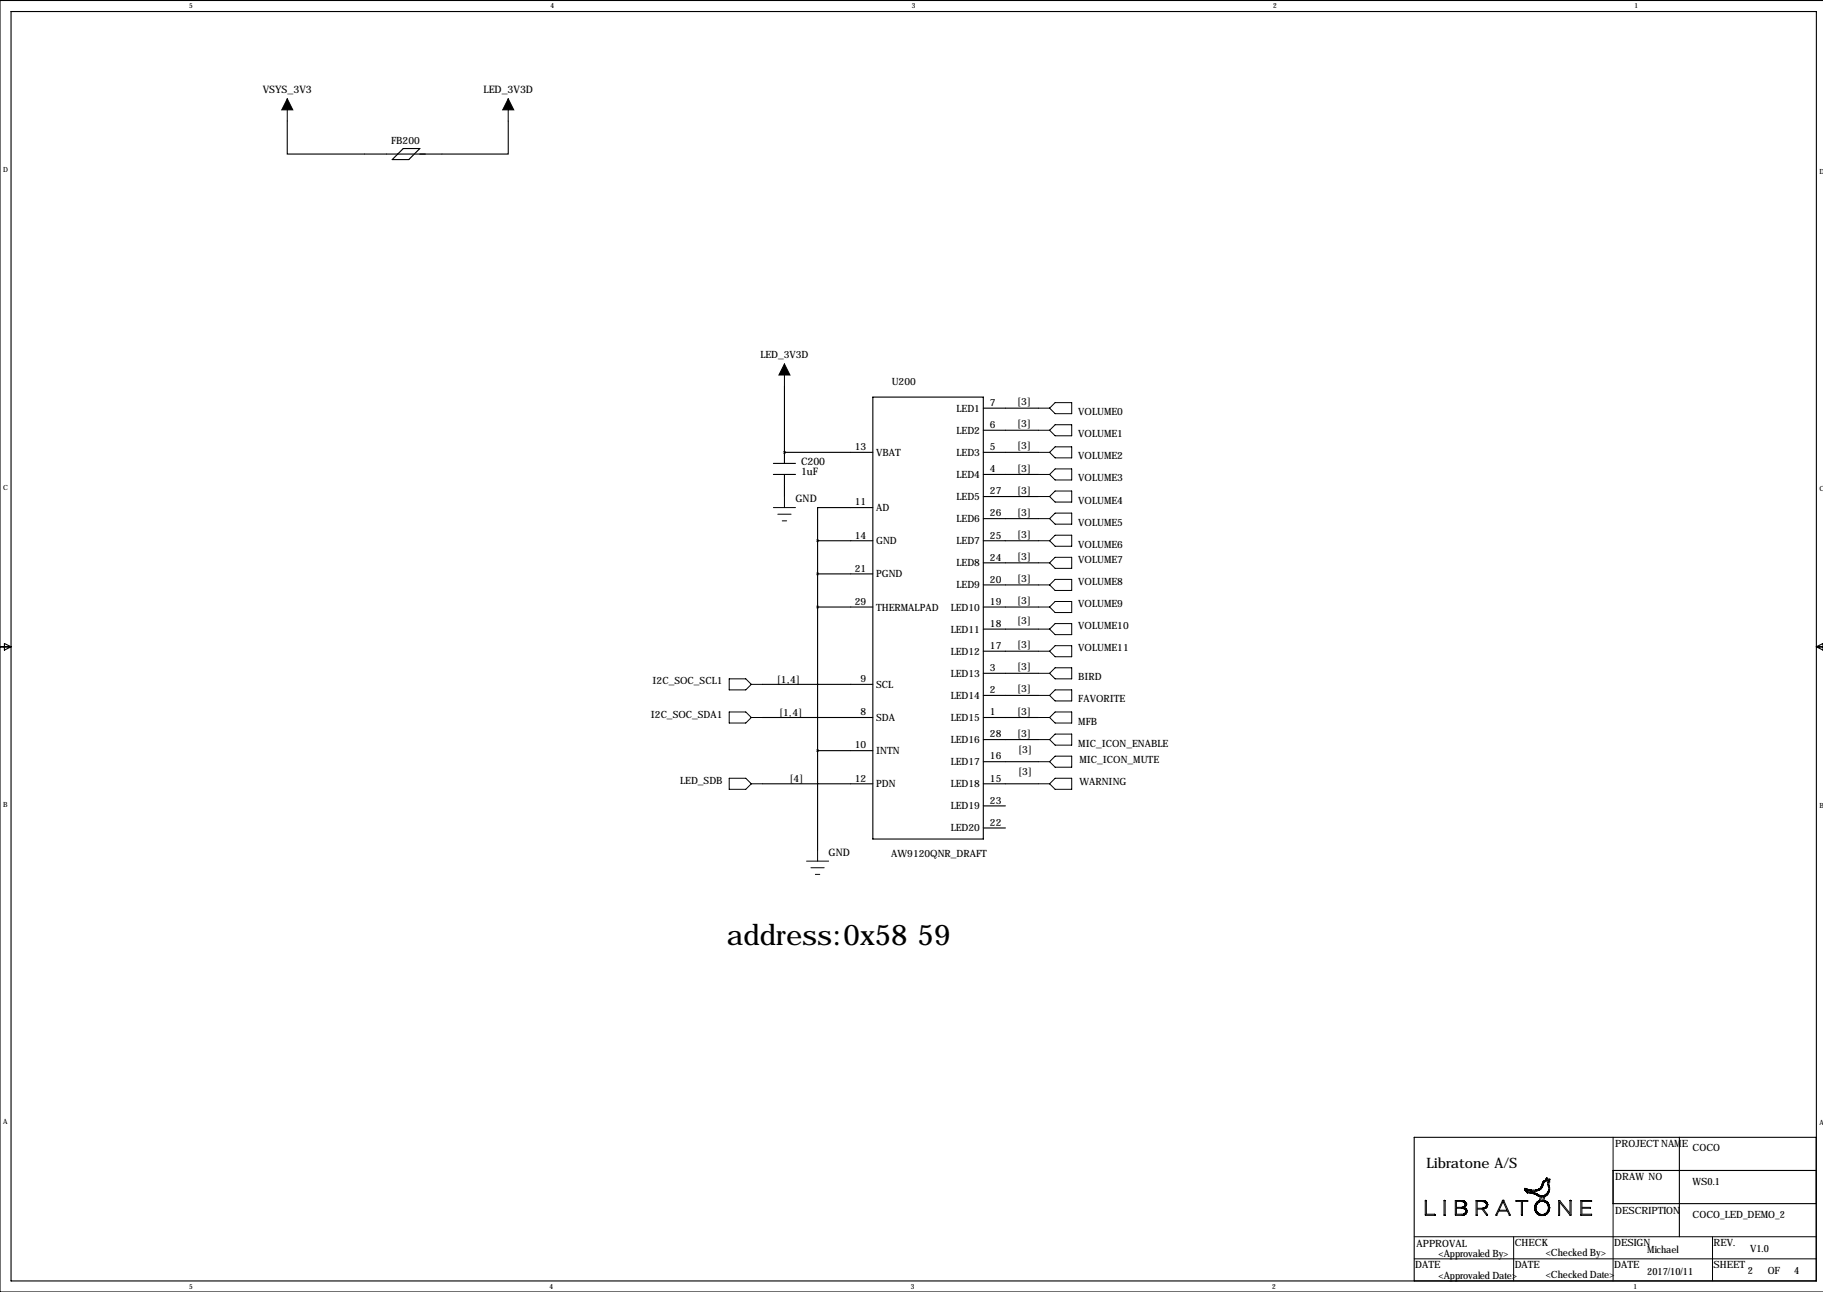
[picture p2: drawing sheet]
<svg xmlns="http://www.w3.org/2000/svg" width="419mm" height="297mm" viewBox="0 0 419 297" stroke-linecap="round" stroke-linejoin="round" font-family="sans-serif">
<g fill="none" stroke="#000" stroke-width=".23">
<path d="M66 22.7v5.1M116.8 22.7v5.1M180.3 83.7v5.1M238.8 98.9h2.5M238.8 93.8h2.5M241.3 93.8l1.3-1.2h3.8v2.5h-3.8zM242.6 97.6h3.8v2.6h-3.8l-1.3-1.3zM177.8 116.7h5.1M178.8 118.2h3.1M179.8 119.7h1M180.3 114.2v2.5M238.8 119.2h2.5"/>
<path d="M238.8 114.2h2.5M238.8 109.1h2.5M238.8 104h2.5M241.3 104l1.3-1.3h3.8v2.6h-3.8zM241.3 114.2l1.3-1.3h3.8v2.5h-3.8zM242.6 107.8h3.8v2.5h-3.8l-1.3-1.2zM242.6 118h3.8v2.5h-3.8l-1.3-1.3zM238.8 139.6h2.5M238.8 134.5h2.5M238.8 129.4h2.5M238.8 124.3h2.5M241.3 129.4l1.3-1.3h3.8v2.6h-3.8z"/>
<path d="M242.6 123h3.8v2.6h-3.8l-1.3-1.3zM242.6 133.2h3.8v2.5h-3.8l-1.3-1.2zM242.6 138.3h3.8v2.5h-3.8l-1.3-1.2zM167.6 156.1h3.8l1.3 1.2-1.3 1.3h-3.8zM172.7 157.3h2.6M238.8 149.7h2.5M238.8 144.6h2.5M238.8 154.8h2.5M238.8 159.9h2.5M242.6 158.6h3.8v2.5h-3.8l-1.3-1.2zM242.6 153.5h3.8v2.6h-3.8l-1.3-1.3zM242.6 148.4h3.8v2.6h-3.8l-1.3-1.3z"/>
<path d="M242.6 143.4h3.8v2.5h-3.8l-1.3-1.3zM167.6 163.7h3.8l1.3 1.3-1.3 1.2h-3.8zM167.6 178.9h3.8l1.3 1.3-1.3 1.3h-3.8zM172.7 165h2.6M238.8 165h2.5M238.8 175.1h2.5M238.8 170h2.5M242.6 163.7h3.8v2.5h-3.8l-1.3-1.2zM242.6 178.9h3.8v2.6h-3.8l-1.3-1.3zM242.6 168.8h3.8v2.5h-3.8l-1.3-1.3zM242.6 173.8h3.8v2.6h-3.8l-1.3-1.3zM172.7 180.2h2.6"/>
<path d="M185.4 198h5.1M186.4 199.5h3.1M188 195.4v2.6M238.8 180.2h2.5M187.5 201h1M327.7 276h.2v3.2h1.9l.1 .2h-2.2zM327.8 276h.1M327.9 276.1h.1M332 276l.2 .1v3.3h-.2zM332.1 276h.1M334.8 276.2l1.7 .2 .3 .3-.1 .6-.6 .3h-1.3zM334.8 277.8l1.8 .1 .4 .3v.6l-.6 .4h-1.6z"/>
<path d="M336.4 276.3l.1 .1M336.5 277.6l.2 .1M336.5 277.6v.1M336.6 276.5h.1M336.6 277.6h.1M336.6 277.3h.1M336.8 279h.1M336.8 276.9h.1M336.9 276.3l-.6-.3h-1.7v3.4h1.7l.7-.2 .2-.4 .1-.5-.7-.7M336.9 276.4l.2 .2v.5l-.4 .5M336.9 276.3v.1M337.1 276.8h.1"/>
<path d="M337.1 279h.1M337.1 278h.1M339.3 276.1l1.8-.1 .7 .4 .2 .4-.2 .7-.3 .3-.5 .1 1 1.3-.1 .2h-.2l-1-1.4h-1.1v1.4h-.3zM339.6 276.2l1.8 .2 .3 .4v.5l-.6 .4-1.5 .1zM341.3 277.6v.1M341.3 276.3v.1M341.4 276.4h.1M341.7 277.6v.1M341.7 277h.1M341.7 276.3v.1M341.9 276.6h.1M341.9 277.3v.1"/>
<path d="M342 277h.1M345.4 276l.3 .1 1.5 3.3h-.2l-.4-1h-2.1l-.4 1h-.2zM345.5 276h.1M345.5 276.3l1 1.9h-1.9zM348.6 276l2.6 .1v.1h-1.2v3.2h-.2v-3.2h-1.2zM349.8 279.4h.1M350.6 273.7h.1M350.7 273.8l.3 .3M350.7 273.7v.1M350.8 273.3h.1M351 273.7l-.1-.1h.2l.1 .4 1.4 .2 1.8 .8 .8-.2 .6-.6M351 274.1l1.8 .4 1.3 .6-.2 1-.6 .4-.4 .7 .1 1.3 .7 .8"/>
<path d="M351 274.2h.1M351 273.8h.1M351.1 273.7l1.8 .2 1.1-.3 .4-.4 .5-1.4 .7-.6 .2 .3 .3-.1-.2 .3 .2 1.9-.3 .5M351.2 274.2h.1M351.5 273.7v.1M352.4 274.1v.1M352.8 277.4h.1M352.8 277.9l.1 .1M353.1 277.7h.1M353.1 274.6h.1M353.2 276.5h.1M353.2 278.4h.1"/>
<path d="M353.2 278.9h.1M353.2 277h.1M353.3 279h.1M353.4 276.8l.3-.4 .6-.2 .8 .1 .6 .5M353.4 276.8l-.3 .5v.8l.6 .9M353.4 276.8h.1M353.4 276.3v.1M353.5 273.7v.1M353.5 274.6h.1M353.7 279.3h.1M353.7 279h.1M353.9 275v.1"/>
<path d="M353.9 276.3l-.1 .1M353.9 273.3h.1M354.1 273.4h.1M354.2 279.4v.1M354.3 273.3h.1M354.4 275.2l.4-.1-.1 .9h-.5zM354.5 272.1h.1M354.5 272.9h.1M354.9 271.5v.1M354.9 271.9v.1M354.9 279.4l-.1 .1M355 271.8h.1"/>
<path d="M355.1 275.1h.1M355.1 275.1l-.2 .9 .7 .3 .5 .6v1.5l-.4 .7-.5 .3h-1.2l-.3-.1M355.2 276.3v.1M355.3 279h.1M355.4 271.5h.1M355.4 274.9h.1M355.4 271h.1M355.4 271l.3-.2 .2 .4 .4-.1-.2 .6 .2 1.9-.4 .9-.8 .5M355.4 271l-.2 .4-.4 .2-.5 1.4-.5 .4-.8 .2h-1l-1.5-.4v.2l.2 .3M355.7 276.3v.1M355.7 276.8l.3 .8-.2 .9M355.7 276.8h.1"/>
<path d="M355.8 274.6h.1M355.8 278.5v.1M355.8 278.6l-.9 .6h-.8l-.4-.2M355.8 274.1v.1M355.9 271.9h.1M355.9 274h.1M355.9 278.8h.1M355.9 276.6h.1M355.9 278.3h.1M355.9 277.1h.1M355.9 272.4h.1M355.9 274.4v.1"/>
<path d="M356 278.6h.1M356.1 271.7h.1M356.2 277.7h.1M358.3 276h.3l2.3 3v-3l.3 .1-.1 3.3h-.2l-2.4-3v3h-.2zM361.1 276h.1M363.5 276l2.4 .1v.1h-2.2v1.4h2v.2h-2v1.4h2.2v.2h-2.4zM370.8 261.5v33M325.1 284.3h92.5M325.1 289.4h92.4M348 284.3v10.2M393.7 284.3v10.2"/>
</g>
<g fill="none" stroke="#000" stroke-width=".25">
<path d="M2.5 2.7h415.1v291.8h-415.1zM419.1 .1h-419.1v296.9h419.1M66 27.8v7.6h50.8v-7.6M92.7 34.1h3.8l-2.5 2.6h-3.8zM180.3 88.8v17.7M200.7 91.3h25.4v101.6h-25.4zM226.1 98.9h12.7M226.1 93.8h12.7M177.8 109.1h5.1M177.8 106.5h5.1M180.3 104h.1M180.3 104h20.4"/>
<path d="M180.3 109.1v5.1M200.7 116.7h-12.7v7.6M226.1 109.1h12.7M226.1 104h12.7M226.1 119.2h12.7M226.1 114.2h12.7M188 124.3h12.7M188 139.6h12.7M188 131.9h12.7M188 124.3v71.1M226.1 124.3h12.7M226.1 139.6h12.7"/>
<path d="M226.1 134.5h12.7M226.1 129.4h12.7M0 148.7h2.5M1 147.9l1.5 .8-1.5 .8zM175.3 157.3h25.4M226.1 159.9h12.7M226.1 154.8h12.7M226.1 149.7h12.7M226.1 144.6h12.7M417.6 148.7h1.5M417.6 148.7l1.5-.8v1.6zM175.3 165h25.4"/>
<path d="M188 172.6h12.7M226.1 165h12.7M226.1 175.1h12.7M226.1 170h12.7M175.3 180.2h25.4M226.1 180.2h12.7M226.1 190.4h5M226.1 185.3h5M386.1 261.5v22.8M417.5 261.5h-92.4v33M417.6 269.1h-46.8v7.6h46.8"/>
</g>
<path d="M66 22.7l1.3 2.6h-2.5zM116.8 22.7l1.3 2.6h-2.5zM180.3 83.7l1.3 2.5h-2.5z" fill="#000" stroke="#000" stroke-width=".23"/>
<path d="M187.9 124.3a.05 .05 0 0 0 .1 0 .05 .05 0 0 0-.1 0zM187.9 131.9a.05 .05 0 0 0 .1 0 .05 .05 0 0 0-.1 0zM187.9 139.6a.05 .05 0 0 0 .1 0 .05 .05 0 0 0-.1 0zM187.9 172.6a.05 .05 0 0 0 .1 0 .05 .05 0 0 0-.1 0zM180.3 104a.05 .05 0 0 0 .1 0 .05 .05 0 0 0-.1 0z" fill="#000" stroke="#000" stroke-width=".63"/>
<text font-size="6.6" x="167.1" y="217.3">address:0x58 59</text>
<text font-size="3.3" x="327.9" y="268.5">Libratone A/S</text>
<g font-size="2.4">
<text x="60.4" y="21.4">VSYS_3V3</text>
<text x="111.1" y="21.4">LED_3V3D</text>
<text x="184.1" y="106.8">C200</text>
<text x="184.1" y="109.2">1uF</text>
<text x="182.9" y="115.4">GND</text>
<text x="190.5" y="196.7">GND</text>
</g>
<g font-size="2.3">
<text x="89.9" y="33.1">FB200</text>
<text x="174.8" y="82.4">LED_3V3D</text>
<text x="205" y="88.5">U200</text>
<text x="219.9" y="94.6">LED1</text>
<text x="227.6" y="93.3">7</text>
<text x="233.8" y="93.2">[3]</text>
<text x="247.9" y="95.5">VOLUME0</text>
<text x="219.9" y="99.7">LED2</text>
<text x="227.6" y="98.4">6</text>
<text x="233.8" y="98.2">[3]</text>
<text x="247.9" y="100.5">VOLUME1</text>
<text x="196.5" y="103.5">13</text>
<text x="201.4" y="104.8">VBAT</text>
<text x="219.9" y="104.8">LED3</text>
<text x="227.6" y="103.5">5</text>
<text x="233.8" y="103.3">[3]</text>
<text x="247.9" y="105.6">VOLUME2</text>
<text x="219.9" y="109.9">LED4</text>
<text x="227.6" y="108.6">4</text>
<text x="227.6" y="113.7">27</text>
<text x="233.8" y="113.5">[3]</text>
<text x="233.8" y="108.4">[3]</text>
<text x="247.9" y="110.7">VOLUME3</text>
<text x="196.5" y="116.2">11</text>
<text x="201.4" y="117.5">AD</text>
<text x="219.9" y="115">LED5</text>
<text x="227.6" y="118.7">26</text>
<text x="233.8" y="118.6">[3]</text>
<text x="247.9" y="115.8">VOLUME4</text>
<text x="196.5" y="123.8">14</text>
<text x="201.4" y="125.1">GND</text>
<text x="219.9" y="125.1">LED7</text>
<text x="219.9" y="120">LED6</text>
<text x="227.6" y="123.8">25</text>
<text x="233.8" y="123.6">[3]</text>
<text x="247.9" y="125.9">VOLUME6</text>
<text x="247.9" y="120.9">VOLUME5</text>
<text x="196.5" y="131.4">21</text>
<text x="219.9" y="130.2">LED8</text>
<text x="227.6" y="128.9">24</text>
<text x="233.8" y="128.7">[3]</text>
<text x="247.9" y="129.4">VOLUME7</text>
<text x="201.4" y="132.7">PGND</text>
<text x="219.9" y="135.3">LED9</text>
<text x="227.6" y="134">20</text>
<text x="233.8" y="133.8">[3]</text>
<text x="247.9" y="134.5">VOLUME8</text>
<text x="196.5" y="139.1">29</text>
<text x="201.4" y="140.4">THERMALPAD</text>
<text x="218.6" y="140.4">LED10</text>
<text x="227.6" y="139.1">19</text>
<text x="233.8" y="143.5">[3]</text>
<text x="233.8" y="138.9">[3]</text>
<text x="247.9" y="139.6">VOLUME9</text>
<text x="218.6" y="145.4">LED11</text>
<text x="227.6" y="149.2">17</text>
<text x="227.6" y="144.1">18</text>
<text x="233.8" y="149">[3]</text>
<text x="247.9" y="149.7">VOLUME11</text>
<text x="247.9" y="144.6">VOLUME10</text>
<text x="218.6" y="155.6">LED13</text>
<text x="218.6" y="150.5">LED12</text>
<text x="227.6" y="154.3">3</text>
<text x="233.8" y="154.1">[3]</text>
<text x="150" y="157.3">I2C_SOC_SCL1</text>
<text x="178.6" y="156.9">[1,4]</text>
<text x="197.8" y="156.8">9</text>
<text x="201.4" y="158.1">SCL</text>
<text x="218.6" y="160.7">LED14</text>
<text x="227.6" y="159.4">2</text>
<text x="233.8" y="159.2">[3]</text>
<text x="247.9" y="156.4">BIRD</text>
<text x="247.9" y="161.5">FAVORITE</text>
<text x="149.6" y="165">I2C_SOC_SDA1</text>
<text x="179.1" y="164.5">[1,4]</text>
<text x="197.8" y="164.5">8</text>
<text x="201.4" y="165.8">SDA</text>
<text x="218.6" y="165.8">LED15</text>
<text x="227.6" y="164.5">1</text>
<text x="233.8" y="164.3">[3]</text>
<text x="247.9" y="166.6">MFB</text>
<text x="196.5" y="172.1">10</text>
<text x="201.4" y="173.4">INTN</text>
<text x="218.6" y="170.8">LED16</text>
<text x="227.6" y="169.5">28</text>
<text x="233.8" y="169.4">[3]</text>
<text x="234.1" y="173.2">[3]</text>
<text x="247.9" y="171.7">MIC_ICON_ENABLE</text>
<text x="181.5" y="179.8">[4]</text>
<text x="196.5" y="179.7">12</text>
<text x="218.6" y="175.9">LED17</text>
<text x="227.6" y="179.7">15</text>
<text x="227.6" y="174.6">16</text>
<text x="234.1" y="178.3">[3]</text>
<text x="248.2" y="175.5">MIC_ICON_MUTE</text>
<text x="156.4" y="180.2">LED_SDB</text>
<text x="201.4" y="181">PDN</text>
<text x="218.6" y="181">LED18</text>
<text x="227.6" y="184.8">23</text>
<text x="248.2" y="180.5">WARNING</text>
<text x="218.6" y="191.2">LED20</text>
<text x="218.6" y="186.1">LED19</text>
<text x="227.6" y="189.9">22</text>
<text x="204.9" y="197.1">AW9120QNR_DRAFT</text>
<text x="371.3" y="263.8">PROJECT NAME</text>
<text x="389.1" y="264.5">COCO</text>
<text x="371.3" y="271.4">DRAW NO</text>
<text x="389.1" y="272.4">WS0.1</text>
<text x="371.3" y="279">DESCRIPTION</text>
<text x="389.1" y="280">COCO_LED_DEMO_2</text>
<text x="325.6" y="286.6">APPROVAL</text>
<text x="348.2" y="286.4">CHECK</text>
<text x="371.1" y="286.4">DESIGN</text>
<text x="394" y="286.4">REV.</text>
<text x="402.3" y="287.9">V1.0</text>
<text x="325.4" y="291.5">DATE</text>
<text x="330.7" y="288.9">&lt;Approvaled By&gt;</text>
<text x="330.7" y="294">&lt;Approvaled Date&gt;</text>
<text x="348.2" y="291.5">DATE</text>
<text x="355.3" y="288.7">&lt;Checked By&gt;</text>
<text x="355.3" y="293.7">&lt;Checked Date&gt;</text>
<text x="371.1" y="291.5">DATE</text>
<text x="378.7" y="288.1">Michael</text>
<text x="378.7" y="293.2">2017/10/11</text>
<text x="394" y="291.5">SHEET</text>
<text x="401.8" y="293">2</text>
<text x="406.4" y="293">OF</text>
<text x="412.5" y="293">4</text>
</g>
<g font-size="1.6">
<text x="43.5" y="1.9">5</text>
<text x="126.6" y="1.9">4</text>
<text x="209.6" y="1.9">3</text>
<text x="292.7" y="1.9">2</text>
<text x="375.8" y="1.9">1</text>
<text x=".7" y="39.5">D</text>
<text x="418.3" y="40">D</text>
<text x=".7" y="112.7">C</text>
<text x="418.3" y="112.9">C</text>
<text x=".8" y="185.6">B</text>
<text x="418.3" y="185.8">B</text>
<text x=".8" y="258.5">A</text>
<text x="418.3" y="258.7">A</text>
<text x="43.5" y="296.3">5</text>
<text x="126.3" y="296.3">4</text>
<text x="209.4" y="296.3">3</text>
<text x="292.4" y="296.3">2</text>
<text x="375.5" y="296.3">1</text>
</g>
</svg>
